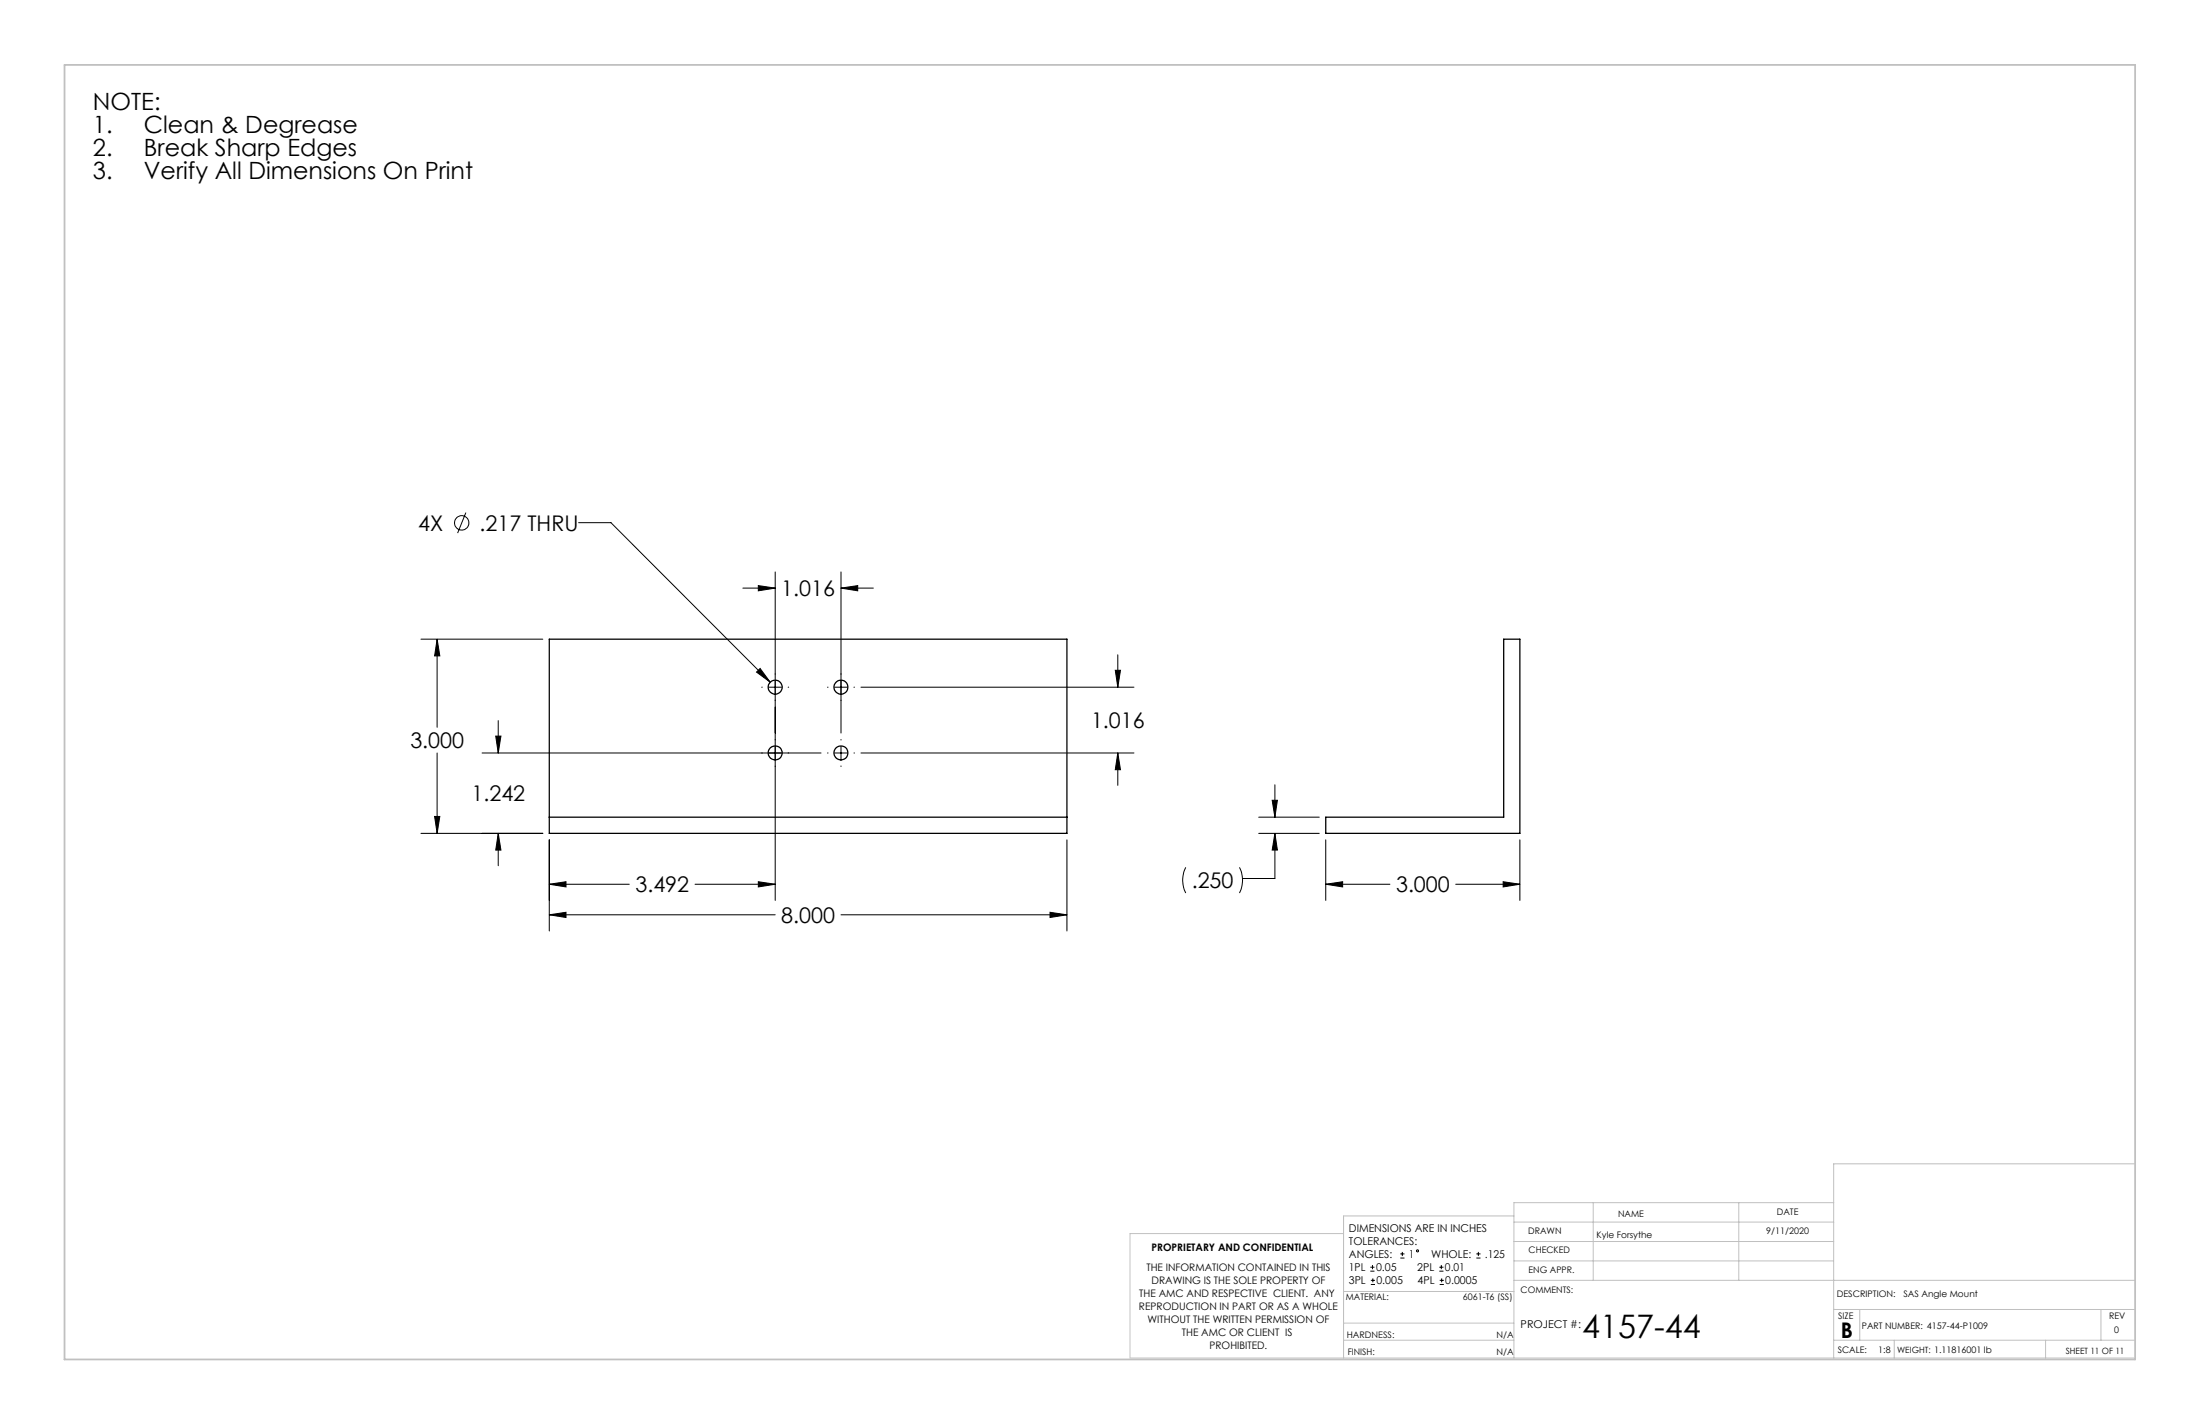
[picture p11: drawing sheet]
<svg xmlns="http://www.w3.org/2000/svg" width="432mm" height="279mm" viewBox="0 0 432 279" stroke-linecap="round" stroke-linejoin="round" font-family="sans-serif">
<g fill="none" stroke="#000" stroke-width=".2">
<path d="M91.4 100.6l-1.6 4M113.6 102.6h6.3l31.3 31.2M145.8 115.4h6.4M148.8 114.9l3.4 .5-3.4 .5zM152.2 112.2v64.5M165.1 115.4l3.2-.5v1zM165.1 112.2v31.6M165.1 115.4h6.3M82.6 125.4h23.9M85.8 125.4l.5 3.3h-1zM85.8 125.4v17.3M148.5 131.9l.7-.7 2 2.6z"/>
<path d="M149.5 134.8h.1M150.9 134.8h2.5M154.7 134.8h.1M162.4 134.8h.1M163.8 134.8h2.5M167.6 134.8h.1M169 134.8h53.6M218.9 131.5h1l-.5 3.3zM219.4 128.5v6.3M85.8 147.7v15.8M94.6 147.7h66.5M97.3 144.4h1l-.5 3.3z"/>
<path d="M97.8 141.4v6.3M162.4 147.7h.1M163.8 147.7h2.5M165.1 145.1v.1M165.1 146.5v2.5M165.1 150.3v.1M167.6 147.7h.1M169 147.7h53.6M219.4 147.7l.5 3.3h-1zM219.4 147.7v6.4M249.7 157h1l-.5 3.3zM250.2 154v6.3"/>
<path d="M82.6 163.5h23.9M85.3 160.2h1l-.5 3.3zM97.8 163.5l.5 3.3h-1zM97.8 163.5v6.4M107.8 179.5l3.3-.5v1zM107.8 173.5l3.3-.5v1zM107.8 164.8v17.9M107.8 179.5h44.4M107.8 173.5h15.7M136.4 173.5h15.8M148.8 173l3.4 .5-3.4 .5zM165.1 179.5h44.3"/>
<path d="M206.1 179l3.3 .5-3.3 .5zM209.4 164.8v17.9M232.7 170.2a5.6 5.6 0 0 0 0 5M243.3 170.2a5.6 5.6 0 0 1 0 5M247.1 163.5h11.8M247.1 160.3h11.8M250.2 163.5l.5 3.3h-1zM250.2 163.5v8.9h-6.3M260.2 173.5l3.3-.5v1zM260.2 173.5h12.6M260.2 164.8v11.9M285.7 173.5h12.6"/>
<path d="M295 173l3.3 .5-3.3 .5zM298.3 164.8v11.9M269 249.4h.8M269 248.6h.8M269.1 252h.8M269.1 251.2h.8M269.4 248.2v.8M269.5 250.8v.8M274.8 246.8h.9M274.8 246h.9M275.2 245.6v.9M282.5 249.4h.8"/>
<path d="M282.5 248.6h.8M282.6 252h.8M282.6 251.2h.8M282.9 248.2v.8M283 250.8v.8M289.8 246.8h.8M289.8 246h.8M290.2 245.6v.9"/>
<circle cx="90.6" cy="102.6" r="1.41"/>
<circle cx="278.2" cy="245.4" r=".19"/>
</g>
<g fill="none" stroke="#c0c0c0" stroke-width=".2">
<path d="M297.1 238.6h-33.4v27.9M297.1 239.8h62.8M312.7 236v15.2M341.3 236v15.2M359.9 236h-62.8v30.5M419.1 228.4h-59.2v38.1M263.7 242h-41.9v24.5M263.7 259.6h33.4M263.7 253.4h33.4M297.1 251.2h122M297.1 243.6h62.8M297.1 247.4h62.8"/>
<path d="M359.9 256.9h59.2M365 256.9v6.1M412.4 256.9v6.1M222 266.5h196.8M263.7 263h33.4M359.9 263h59.2M371.8 263v3.5M401.5 263v3.5"/>
</g>
<path d="M12.7 12.7h406.4v254h-406.4z" fill="none" stroke="#c0c0c0" stroke-width=".35"/>
<path d="M206.1 179l3.3 .5-3.3 .5zM107.8 179.5l3.3-.5v1zM85.8 125.4l.5 3.3h-1zM85.3 160.2h1l-.5 3.3zM149.2 131.2l-.7 .7 2.7 1.9zM148.8 173l3.4 .5-3.4 .5zM107.8 173.5l3.3-.5v1zM97.8 163.5l.5 3.3h-1zM97.3 144.4h1l-.5 3.3zM165.1 115.4l3.2-.5v1zM148.8 114.9l3.4 .5-3.4 .5zM218.9 131.5h1l-.5 3.3zM219.4 147.7l.5 3.3h-1zM295 173l3.3 .5-3.3 .5zM260.2 173.5l3.3-.5v1zM250.2 163.5l.5 3.3h-1zM249.7 157h1l-.5 3.3z" fill="#000"/>
<g fill="none" stroke="#000" stroke-width=".25">
<path d="M107.8 125.4h101.6v38.1h-101.6zM107.8 160.3h101.6M260.2 160.3h34.9v-34.9h3.2v38.1h-38.1z"/>
<circle cx="152.1" cy="134.8" r="1.37"/>
<circle cx="165.1" cy="134.8" r="1.37"/>
<circle cx="152.1" cy="147.7" r="1.38"/>
<circle cx="165" cy="147.7" r="1.38"/>
</g>
<text font-size="6.3" x="310.6" y="262.4">4157-44</text>
<g font-size="4.7">
<text x="18.2" y="21.5">NOTE:</text>
<text x="18.2" y="26">1.</text>
<text x="28.2" y="26">Clean &amp; Degrease</text>
<text x="18.2" y="30.6">2.</text>
<text x="18.2" y="35.1">3.</text>
<text x="28.2" y="30.6">Break Sharp Edges</text>
<text x="28.2" y="35.1">Verify All Dimensions On Print</text>
</g>
<g font-size="4.2">
<text x="82.1" y="104.1">4X</text>
<text x="94.1" y="104.1">.217 THRU</text>
<text x="153.3" y="117">1.016</text>
<text x="214.1" y="142.9">1.016</text>
<text x="80.5" y="146.8">3.000</text>
<text x="92.5" y="157.2">1.242</text>
<text x="124.7" y="175.1">3.492</text>
<text x="233.9" y="174.3">.250</text>
<text x="274" y="175.1">3.000</text>
<text x="153.3" y="181.1">8.000</text>
<text x="361.3" y="262.4">B</text>
</g>
<g font-size="2.1">
<text x="264.7" y="241.6">DIMENSIONS ARE IN INCHES</text>
<text x="264.7" y="244.2">TOLERANCES:</text>
<text x="264.7" y="252">3PL</text>
<text x="264.7" y="246.8">ANGLES:</text>
<text x="264.7" y="249.4">1PL</text>
<text x="270.1" y="249.4">0.05</text>
<text x="270.2" y="252">0.005</text>
<text x="276.5" y="246.8">1</text>
<text x="278.2" y="249.4">2PL</text>
<text x="278.2" y="252">4PL</text>
<text x="280.9" y="246.8">WHOLE:</text>
<text x="283.6" y="249.4">0.01</text>
<text x="283.7" y="252">0.0005</text>
<text x="291.4" y="246.8">.125</text>
<text x="298.5" y="260.6">PROJECT #:</text>
</g>
<g font-size="2">
<text x="226" y="245.5">PROPRIETARY AND CONFIDENTIAL</text>
<text x="225" y="249.5">THE INFORMATION CONTAINED IN THIS</text>
<text x="226" y="252">DRAWING IS THE SOLE PROPERTY OF</text>
<text x="223.6" y="257">REPRODUCTION IN PART OR AS A WHOLE</text>
<text x="223.6" y="254.5">THE AMC AND RESPECTIVE CLIENT. ANY</text>
<text x="225.2" y="259.6">WITHOUT THE WRITTEN PERMISSION OF</text>
<text x="232" y="262.1">THE AMC OR CLIENT IS</text>
<text x="237.4" y="264.6">PROHIBITED.</text>
</g>
<g font-size="1.8">
<text x="317.6" y="238.8">NAME</text>
<text x="348.8" y="238.5">DATE</text>
<text x="299.9" y="242.1">DRAWN</text>
<text x="300" y="245.9">CHECKED</text>
<text x="313.4" y="243">Kyle Forsythe</text>
<text x="346.7" y="242.1">9/11/2020</text>
<text x="300" y="249.8">ENG APPR.</text>
<text x="264.1" y="255.2">MATERIAL:</text>
<text x="287.1" y="255.2">6061-T6 (SS)</text>
<text x="298.5" y="253.8">COMMENTS:</text>
<text x="360.5" y="254.4">DESCRIPTION:</text>
<text x="373.6" y="254.4">SAS Angle Mount</text>
<text x="264.3" y="262.4">HARDNESS:</text>
<text x="293.7" y="262.4">N/A</text>
<text x="360.8" y="258.8">SIZE</text>
<text x="365.4" y="260.7">PART NUMBER: 4157-44-P1009</text>
<text x="414" y="258.8">REV</text>
<text x="415" y="261.5">0</text>
<text x="264.5" y="265.8">FINISH:</text>
<text x="293.8" y="265.8">N/A</text>
<text x="360.7" y="265.5">SCALE:</text>
<text x="368.7" y="265.5">1:8</text>
</g>
<g font-size="1.7">
<text x="372.4" y="265.5">WEIGHT: 1.11816001 lb</text>
<text x="405.5" y="265.6">SHEET 11 OF 11</text>
</g>
</svg>
